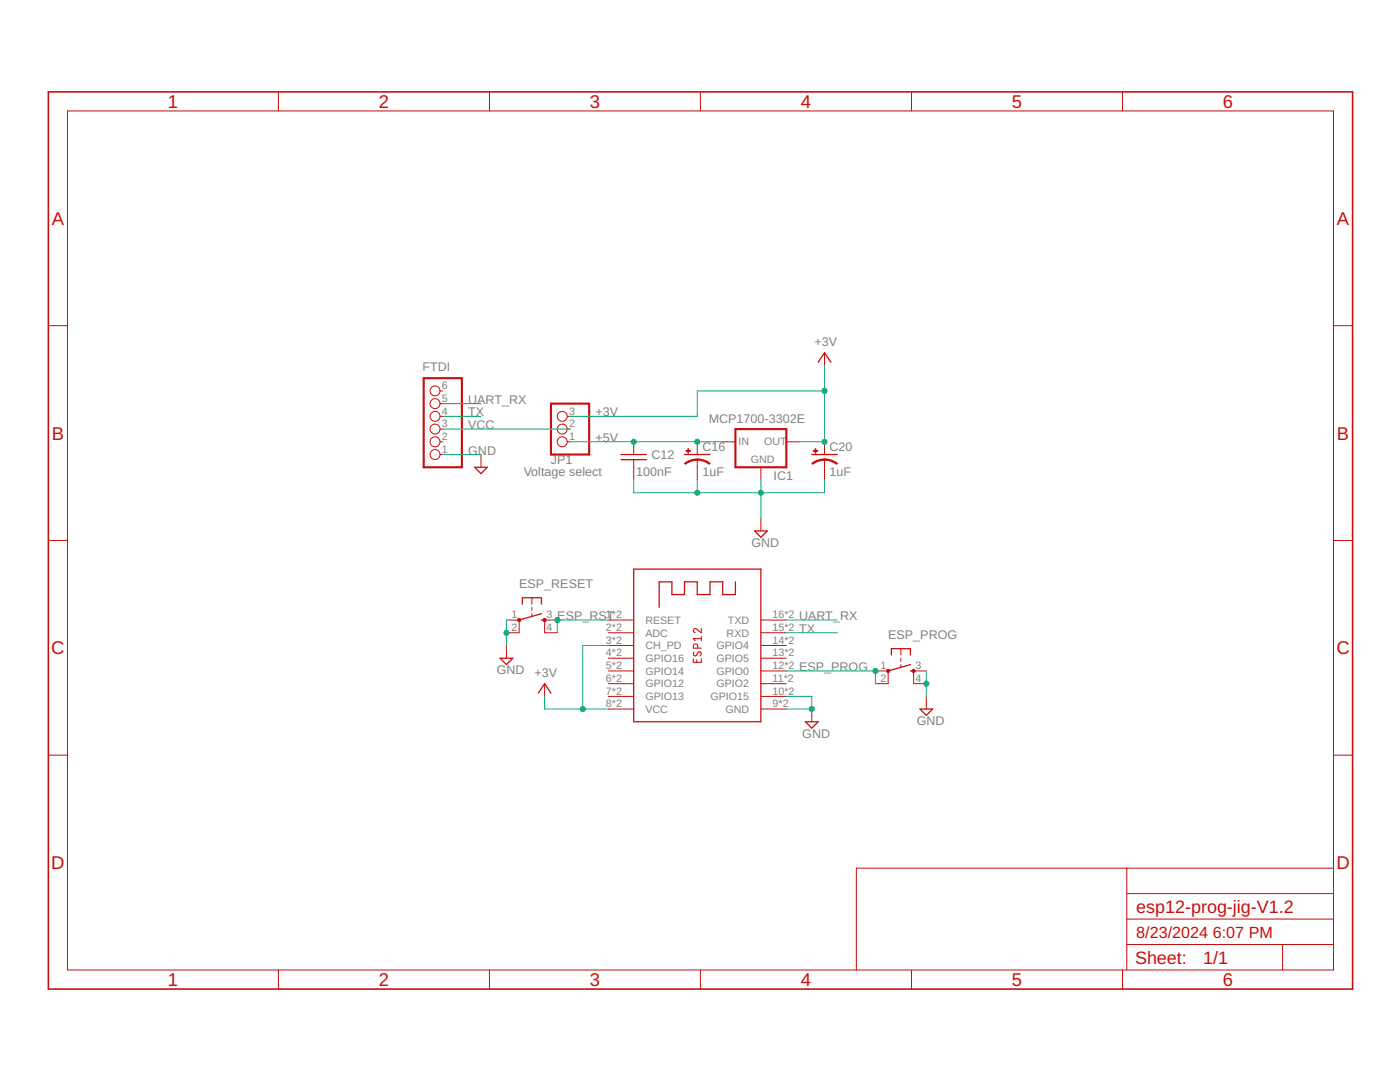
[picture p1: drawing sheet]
<?xml version="1.0" encoding="utf-8"?>
<!DOCTYPE eagle SYSTEM "eagle.dtd">
<eagle version="9.6.2">
<drawing>
<settings>
<setting alwaysvectorfont="no"/>
<setting verticaltext="up"/>
</settings>
<grid distance="0.1" unitdist="inch" unit="inch" style="lines" multiple="1" display="no" altdistance="0.01" altunitdist="inch" altunit="inch"/>
<schematic xreflabel="%F%N/%S.%C%R" xrefpart="/%S.%C%R">
<libraries>
<library name="supply2">
<symbols>
<symbol name="GND">
<wire x1="-1.27" y1="0" x2="1.27" y2="0" width="0.254" layer="94"/>
<wire x1="1.27" y1="0" x2="0" y2="-1.27" width="0.254" layer="94"/>
<wire x1="0" y1="-1.27" x2="-1.27" y2="0" width="0.254" layer="94"/>
<text x="-1.905" y="-3.175" size="1.778" layer="96">&gt;VALUE</text>
<pin name="GND" x="0" y="2.54" visible="off" length="short" direction="sup" rot="R270"/>
</symbol>
</symbols>
<devicesets>
<deviceset name="GND" prefix="SUPPLY">
<gates>
<gate name="GND" symbol="GND" x="0" y="0"/>
</gates>
<devices>
<device name="">
<technologies>
<technology name=""/>
</technologies>
</device>
</devices>
</deviceset>
</devicesets>
</library>
<library name="Uzebox Portable V2">
<symbols>
<symbol name="UZEBOX_ESP8266-12">
<wire x1="-12.7" y1="15.24" x2="12.7" y2="15.24" width="0.254" layer="94"/>
<wire x1="12.7" y1="15.24" x2="12.7" y2="-15.24" width="0.254" layer="94"/>
<wire x1="12.7" y1="-15.24" x2="-12.7" y2="-15.24" width="0.254" layer="94"/>
<wire x1="-12.7" y1="-15.24" x2="-12.7" y2="15.24" width="0.254" layer="94"/>
<wire x1="-7.62" y1="7.62" x2="-7.62" y2="12.7" width="0.254" layer="94"/>
<wire x1="-7.62" y1="12.7" x2="-5.08" y2="12.7" width="0.254" layer="94"/>
<wire x1="-5.08" y1="12.7" x2="-5.08" y2="10.16" width="0.254" layer="94"/>
<wire x1="-5.08" y1="10.16" x2="-2.54" y2="10.16" width="0.254" layer="94"/>
<wire x1="-2.54" y1="10.16" x2="-2.54" y2="12.7" width="0.254" layer="94"/>
<wire x1="-2.54" y1="12.7" x2="0" y2="12.7" width="0.254" layer="94"/>
<wire x1="0" y1="12.7" x2="0" y2="10.16" width="0.254" layer="94"/>
<wire x1="0" y1="10.16" x2="2.54" y2="10.16" width="0.254" layer="94"/>
<wire x1="2.54" y1="10.16" x2="2.54" y2="12.7" width="0.254" layer="94"/>
<wire x1="2.54" y1="12.7" x2="5.08" y2="12.7" width="0.254" layer="94"/>
<wire x1="5.08" y1="12.7" x2="5.08" y2="10.16" width="0.254" layer="94"/>
<wire x1="5.08" y1="10.16" x2="7.62" y2="10.16" width="0.254" layer="94"/>
<wire x1="7.62" y1="10.16" x2="7.62" y2="12.7" width="0.254" layer="94"/>
<pin name="ADC" x="-17.78" y="2.54" length="middle" direction="pas"/>
<pin name="CH_PD" x="-17.78" y="0" length="middle" direction="in"/>
<pin name="GND" x="17.78" y="-12.7" length="middle" direction="pwr" rot="R180"/>
<pin name="GPIO0" x="17.78" y="-5.08" length="middle" rot="R180"/>
<pin name="GPIO2" x="17.78" y="-7.62" length="middle" rot="R180"/>
<pin name="GPIO4" x="17.78" y="0" length="middle" rot="R180"/>
<pin name="GPIO5" x="17.78" y="-2.54" length="middle" rot="R180"/>
<pin name="GPIO12" x="-17.78" y="-7.62" length="middle"/>
<pin name="GPIO13" x="-17.78" y="-10.16" length="middle"/>
<pin name="GPIO14" x="-17.78" y="-5.08" length="middle"/>
<pin name="GPIO15" x="17.78" y="-10.16" length="middle" rot="R180"/>
<pin name="GPIO16" x="-17.78" y="-2.54" length="middle"/>
<pin name="RESET" x="-17.78" y="5.08" length="middle" direction="in"/>
<pin name="RXD" x="17.78" y="2.54" length="middle" direction="in" rot="R180"/>
<pin name="TXD" x="17.78" y="5.08" length="middle" direction="out" rot="R180"/>
<pin name="VCC" x="-17.78" y="-12.7" length="middle" direction="pwr"/>
<text x="0" y="0" size="1.778" layer="94" font="vector" ratio="12" rot="R90" align="center">ESP12</text>
</symbol>
<symbol name="PINHD6">
<wire x1="-6.35" y1="-7.62" x2="1.27" y2="-7.62" width="0.4064" layer="94"/>
<wire x1="1.27" y1="-7.62" x2="1.27" y2="10.16" width="0.4064" layer="94"/>
<wire x1="1.27" y1="10.16" x2="-6.35" y2="10.16" width="0.4064" layer="94"/>
<wire x1="-6.35" y1="10.16" x2="-6.35" y2="-7.62" width="0.4064" layer="94"/>
<text x="-6.35" y="10.795" size="1.778" layer="95">&gt;NAME</text>
<text x="-6.35" y="-10.16" size="1.778" layer="96">&gt;VALUE</text>
<pin name="1" x="-2.54" y="7.62" visible="pad" length="short" direction="pas" function="dot"/>
<pin name="2" x="-2.54" y="5.08" visible="pad" length="short" direction="pas" function="dot"/>
<pin name="3" x="-2.54" y="2.54" visible="pad" length="short" direction="pas" function="dot"/>
<pin name="4" x="-2.54" y="0" visible="pad" length="short" direction="pas" function="dot"/>
<pin name="5" x="-2.54" y="-2.54" visible="pad" length="short" direction="pas" function="dot"/>
<pin name="6" x="-2.54" y="-5.08" visible="pad" length="short" direction="pas" function="dot"/>
</symbol>
<symbol name="UZEBOX_CAP_U">
<wire x1="-2.54" y1="0" x2="2.54" y2="0" width="0.254" layer="94"/>
<wire x1="0" y1="-1.016" x2="0" y2="-2.54" width="0.1524" layer="94"/>
<wire x1="-2.54" y1="-1.016" x2="2.54" y2="-1.016" width="0.254" layer="94"/>
<pin name="1" x="0" y="2.54" visible="off" length="short" direction="pas" swaplevel="1" rot="R270"/>
<pin name="2" x="0" y="-5.08" visible="off" length="short" direction="pas" swaplevel="1" rot="R90"/>
<text x="1.016" y="0.635" size="1.778" layer="95">&gt;NAME</text>
<text x="1.016" y="-4.191" size="1.778" layer="96">&gt;VALUE</text>
</symbol>
<symbol name="ADAFRUIT_78XX-1">
<wire x1="-5.08" y1="-5.08" x2="5.08" y2="-5.08" width="0.4064" layer="94"/>
<wire x1="5.08" y1="-5.08" x2="5.08" y2="2.54" width="0.4064" layer="94"/>
<wire x1="5.08" y1="2.54" x2="-5.08" y2="2.54" width="0.4064" layer="94"/>
<wire x1="-5.08" y1="2.54" x2="-5.08" y2="-5.08" width="0.4064" layer="94"/>
<pin name="GND" x="0" y="-7.62" visible="off" length="short" direction="in" rot="R90"/>
<pin name="IN" x="-7.62" y="0" visible="off" length="short" direction="in"/>
<pin name="OUT" x="7.62" y="0" visible="off" length="short" direction="pas" rot="R180"/>
<text x="2.54" y="-7.62" size="1.778" layer="95">&gt;NAME</text>
<text x="2.54" y="-10.16" size="1.778" layer="96">&gt;VALUE</text>
<text x="-2.032" y="-4.318" size="1.524" layer="95">GND</text>
<text x="-4.445" y="-0.635" size="1.524" layer="95">IN</text>
<text x="0.635" y="-0.635" size="1.524" layer="95">OUT</text>
</symbol>
<symbol name="UZEBOX_CAP_POL">
<rectangle x1="-2.253" y1="0.668" x2="-1.364" y2="0.795" layer="94"/>
<rectangle x1="-1.872" y1="0.287" x2="-1.745" y2="1.176" layer="94"/>
<wire x1="-2.54" y1="0" x2="2.54" y2="0" width="0.254" layer="94"/>
<wire x1="0" y1="-1.016" x2="0" y2="-1.0161" width="0.1524" layer="94"/>
<wire x1="0" y1="-1.0161" x2="0" y2="-2.54" width="0.1524" layer="94"/>
<wire x1="0" y1="-1" x2="2.4892" y2="-1.8542" width="0.254" layer="94" curve="-37.878202" cap="flat"/>
<wire x1="-2.4669" y1="-1.8504" x2="0" y2="-1.0161" width="0.254" layer="94" curve="-37.376341" cap="flat"/>
<pin name="+" x="0" y="2.54" visible="off" length="short" direction="pas" swaplevel="1" rot="R270"/>
<pin name="-" x="0" y="-5.08" visible="off" length="short" direction="pas" swaplevel="1" rot="R90"/>
<text x="1.016" y="0.635" size="1.778" layer="95">&gt;NAME</text>
<text x="1.016" y="-4.191" size="1.778" layer="96">&gt;VALUE</text>
</symbol>
</symbols>
<devicesets>
<deviceset name="UZEBOX_ESP-12" prefix="X" uservalue="yes">
<gates>
<gate name="G$1" symbol="UZEBOX_ESP8266-12" x="0" y="0"/>
</gates>
<devices>
<device name="" package="UZEBOX_ESP-12">
<connects>
<connect gate="G$1" pin="ADC" pad="2"/>
<connect gate="G$1" pin="CH_PD" pad="3"/>
<connect gate="G$1" pin="GND" pad="9"/>
<connect gate="G$1" pin="GPIO0" pad="12"/>
<connect gate="G$1" pin="GPIO12" pad="6"/>
<connect gate="G$1" pin="GPIO13" pad="7"/>
<connect gate="G$1" pin="GPIO14" pad="5"/>
<connect gate="G$1" pin="GPIO15" pad="10"/>
<connect gate="G$1" pin="GPIO16" pad="4"/>
<connect gate="G$1" pin="GPIO2" pad="11"/>
<connect gate="G$1" pin="GPIO4" pad="14"/>
<connect gate="G$1" pin="GPIO5" pad="13"/>
<connect gate="G$1" pin="RESET" pad="1"/>
<connect gate="G$1" pin="RXD" pad="15"/>
<connect gate="G$1" pin="TXD" pad="16"/>
<connect gate="G$1" pin="VCC" pad="8"/>
</connects>
<package3dinstances>
<package3dinstance package3d_urn="urn:adsk.eagle:package:2268326/2"/>
</package3dinstances>
<technologies>
<technology name=""/>
</technologies>
</device>
<device name="TROUGH_HOLE" package="UZEBOX_ESP-12_TH">
<connects>
<connect gate="G$1" pin="ADC" pad="2 P$2"/>
<connect gate="G$1" pin="CH_PD" pad="3 P$3"/>
<connect gate="G$1" pin="GND" pad="9 P$9"/>
<connect gate="G$1" pin="GPIO0" pad="12 P$12"/>
<connect gate="G$1" pin="GPIO12" pad="6 P$6"/>
<connect gate="G$1" pin="GPIO13" pad="7 P$7"/>
<connect gate="G$1" pin="GPIO14" pad="5 P$5"/>
<connect gate="G$1" pin="GPIO15" pad="10 P$10"/>
<connect gate="G$1" pin="GPIO16" pad="4 P$4"/>
<connect gate="G$1" pin="GPIO2" pad="11 P$11"/>
<connect gate="G$1" pin="GPIO4" pad="14 P$14"/>
<connect gate="G$1" pin="GPIO5" pad="13 P$13"/>
<connect gate="G$1" pin="RESET" pad="1 P$1"/>
<connect gate="G$1" pin="RXD" pad="15 P$15"/>
<connect gate="G$1" pin="TXD" pad="16 P$16"/>
<connect gate="G$1" pin="VCC" pad="8 P$8"/>
</connects>
<package3dinstances>
<package3dinstance package3d_urn="urn:adsk.eagle:package:14046687/2"/>
</package3dinstances>
<technologies>
<technology name=""/>
</technologies>
</device>
</devices>
</deviceset>
<deviceset name="PINHD-1X6" prefix="JP" uservalue="yes">
<gates>
<gate name="A" symbol="PINHD6" x="0" y="-2.54"/>
</gates>
<devices>
<device name="" package="1X06">
<connects>
<connect gate="A" pin="1" pad="1"/>
<connect gate="A" pin="2" pad="2"/>
<connect gate="A" pin="3" pad="3"/>
<connect gate="A" pin="4" pad="4"/>
<connect gate="A" pin="5" pad="5"/>
<connect gate="A" pin="6" pad="6"/>
</connects>
<package3dinstances>
<package3dinstance package3d_urn="urn:adsk.eagle:package:6326544/1"/>
</package3dinstances>
<technologies>
<technology name=""/>
</technologies>
</device>
<device name="/90" package="1X06/90">
<connects>
<connect gate="A" pin="1" pad="1"/>
<connect gate="A" pin="2" pad="2"/>
<connect gate="A" pin="3" pad="3"/>
<connect gate="A" pin="4" pad="4"/>
<connect gate="A" pin="5" pad="5"/>
<connect gate="A" pin="6" pad="6"/>
</connects>
<package3dinstances>
<package3dinstance package3d_urn="urn:adsk.eagle:package:22475/2"/>
</package3dinstances>
<technologies>
<technology name=""/>
</technologies>
</device>
</devices>
</deviceset>
<deviceset name="UZEBOX_CAP_C025">
<gates>
<gate name="G$1" symbol="UZEBOX_CAP_U" x="0" y="0"/>
</gates>
<devices>
<device name="" package="UZEBOX_CAP_C025">
<connects>
<connect gate="G$1" pin="1" pad="1"/>
<connect gate="G$1" pin="2" pad="2"/>
</connects>
<package3dinstances>
<package3dinstance package3d_urn="urn:adsk.eagle:package:2698296/2"/>
</package3dinstances>
<technologies>
<technology name=""/>
</technologies>
</device>
</devices>
</deviceset>
<deviceset name="ADAFRUIT_MCP1700" prefix="IC" uservalue="yes">
<gates>
<gate name="1" symbol="ADAFRUIT_78XX-1" x="0" y="0"/>
</gates>
<devices>
<device name="INLINE" package="ADAFRUIT_TO92-INLINE">
<connects>
<connect gate="1" pin="GND" pad="1"/>
<connect gate="1" pin="IN" pad="2"/>
<connect gate="1" pin="OUT" pad="3"/>
</connects>
<package3dinstances>
<package3dinstance package3d_urn="urn:adsk.eagle:package:2268113/2"/>
</package3dinstances>
<technologies>
<technology name=""/>
</technologies>
</device>
<device name="TRI" package="ADAFRUIT_TO92">
<connects>
<connect gate="1" pin="GND" pad="1"/>
<connect gate="1" pin="IN" pad="2"/>
<connect gate="1" pin="OUT" pad="3"/>
</connects>
<package3dinstances>
<package3dinstance package3d_urn="urn:adsk.eagle:package:2268112/1"/>
</package3dinstances>
<technologies>
<technology name=""/>
</technologies>
</device>
</devices>
</deviceset>
<deviceset name="UZEBOX_CAP_E2">
<gates>
<gate name="G$1" symbol="UZEBOX_CAP_POL" x="0" y="0"/>
</gates>
<devices>
<device name="8X6" package="UZEBOX_CAP_E8X6">
<connects>
<connect gate="G$1" pin="+" pad="+"/>
<connect gate="G$1" pin="-" pad="-"/>
</connects>
<package3dinstances>
<package3dinstance package3d_urn="urn:adsk.eagle:package:2698297/3"/>
</package3dinstances>
<technologies>
<technology name=""/>
</technologies>
</device>
<device name="5X6" package="UZEBOX_CAP_E5X6">
<connects>
<connect gate="G$1" pin="+" pad="+"/>
<connect gate="G$1" pin="-" pad="-"/>
</connects>
<package3dinstances>
<package3dinstance package3d_urn="urn:adsk.eagle:package:2698373/2"/>
</package3dinstances>
<technologies>
<technology name=""/>
</technologies>
</device>
</devices>
</deviceset>
</devicesets>
</library>
<library name="supply1">
<symbols>
<symbol name="VCC">
<wire x1="1.27" y1="-1.905" x2="0" y2="0" width="0.254" layer="94"/>
<wire x1="0" y1="0" x2="-1.27" y2="-1.905" width="0.254" layer="94"/>
<text x="-2.54" y="-2.54" size="1.778" layer="96" rot="R90">&gt;VALUE</text>
<pin name="VCC" x="0" y="-2.54" visible="off" length="short" direction="sup" rot="R90"/>
</symbol>
</symbols>
<devicesets>
<deviceset name="VCC" prefix="P+">
<gates>
<gate name="VCC" symbol="VCC" x="0" y="0"/>
</gates>
<devices>
<device name="">
<technologies>
<technology name=""/>
</technologies>
</device>
</devices>
</deviceset>
</devicesets>
</library>
<library name="frames">
<symbols>
<symbol name="A4L-LOC">
<wire x1="256.54" y1="3.81" x2="256.54" y2="8.89" width="0.1016" layer="94"/>
<wire x1="256.54" y1="8.89" x2="256.54" y2="13.97" width="0.1016" layer="94"/>
<wire x1="256.54" y1="13.97" x2="256.54" y2="19.05" width="0.1016" layer="94"/>
<wire x1="256.54" y1="19.05" x2="256.54" y2="24.13" width="0.1016" layer="94"/>
<wire x1="161.29" y1="3.81" x2="161.29" y2="24.13" width="0.1016" layer="94"/>
<wire x1="161.29" y1="24.13" x2="215.265" y2="24.13" width="0.1016" layer="94"/>
<wire x1="215.265" y1="24.13" x2="256.54" y2="24.13" width="0.1016" layer="94"/>
<wire x1="246.38" y1="3.81" x2="246.38" y2="8.89" width="0.1016" layer="94"/>
<wire x1="246.38" y1="8.89" x2="256.54" y2="8.89" width="0.1016" layer="94"/>
<wire x1="246.38" y1="8.89" x2="215.265" y2="8.89" width="0.1016" layer="94"/>
<wire x1="215.265" y1="8.89" x2="215.265" y2="3.81" width="0.1016" layer="94"/>
<wire x1="215.265" y1="8.89" x2="215.265" y2="13.97" width="0.1016" layer="94"/>
<wire x1="215.265" y1="13.97" x2="256.54" y2="13.97" width="0.1016" layer="94"/>
<wire x1="215.265" y1="13.97" x2="215.265" y2="19.05" width="0.1016" layer="94"/>
<wire x1="215.265" y1="19.05" x2="256.54" y2="19.05" width="0.1016" layer="94"/>
<wire x1="215.265" y1="19.05" x2="215.265" y2="24.13" width="0.1016" layer="94"/>
<text x="217.17" y="15.24" size="2.54" layer="94">&gt;DRAWING_NAME</text>
<text x="217.17" y="10.16" size="2.286" layer="94">&gt;LAST_DATE_TIME</text>
<text x="230.505" y="5.08" size="2.54" layer="94">&gt;SHEET</text>
<text x="216.916" y="4.953" size="2.54" layer="94">Sheet:</text>
<frame x1="0" y1="0" x2="260.35" y2="179.07" columns="6" rows="4" layer="94"/>
</symbol>
</symbols>
<devicesets>
<deviceset name="A4L-LOC" prefix="FRAME" uservalue="yes">
<gates>
<gate name="G$1" symbol="A4L-LOC" x="0" y="0"/>
</gates>
<devices>
<device name="">
<technologies>
<technology name=""/>
</technologies>
</device>
</devices>
</deviceset>
</devicesets>
</library>
<library name="pinhead">
<symbols>
<symbol name="PINHD3">
<wire x1="-6.35" y1="-5.08" x2="1.27" y2="-5.08" width="0.4064" layer="94"/>
<wire x1="1.27" y1="-5.08" x2="1.27" y2="5.08" width="0.4064" layer="94"/>
<wire x1="1.27" y1="5.08" x2="-6.35" y2="5.08" width="0.4064" layer="94"/>
<wire x1="-6.35" y1="5.08" x2="-6.35" y2="-5.08" width="0.4064" layer="94"/>
<text x="-6.35" y="5.715" size="1.778" layer="95">&gt;NAME</text>
<text x="-6.35" y="-7.62" size="1.778" layer="96">&gt;VALUE</text>
<pin name="1" x="-2.54" y="2.54" visible="pad" length="short" direction="pas" function="dot"/>
<pin name="2" x="-2.54" y="0" visible="pad" length="short" direction="pas" function="dot"/>
<pin name="3" x="-2.54" y="-2.54" visible="pad" length="short" direction="pas" function="dot"/>
</symbol>
</symbols>
<devicesets>
<deviceset name="PINHD-1X3" prefix="JP" uservalue="yes">
<gates>
<gate name="A" symbol="PINHD3" x="0" y="0"/>
</gates>
<devices>
<device name="" package="1X03">
<connects>
<connect gate="A" pin="1" pad="1"/>
<connect gate="A" pin="2" pad="2"/>
<connect gate="A" pin="3" pad="3"/>
</connects>
<package3dinstances>
<package3dinstance package3d_urn="urn:adsk.eagle:package:22458/2"/>
</package3dinstances>
<technologies>
<technology name="">
<attribute name="POPULARITY" value="92" constant="no"/>
</technology>
</technologies>
</device>
<device name="/90" package="1X03/90">
<connects>
<connect gate="A" pin="1" pad="1"/>
<connect gate="A" pin="2" pad="2"/>
<connect gate="A" pin="3" pad="3"/>
</connects>
<package3dinstances>
<package3dinstance package3d_urn="urn:adsk.eagle:package:22459/2"/>
</package3dinstances>
<technologies>
<technology name="">
<attribute name="POPULARITY" value="17" constant="no"/>
</technology>
</technologies>
</device>
</devices>
</deviceset>
</devicesets>
</library>
<library name="uzebox">
<symbols>
<symbol name="SWITCH-MOMENTARY" library_locally_modified="yes">
<wire x1="1.905" y1="0" x2="2.54" y2="0" width="0.254" layer="94"/>
<wire x1="1.905" y1="4.445" x2="1.905" y2="3.175" width="0.254" layer="94"/>
<wire x1="-1.905" y1="4.445" x2="-1.905" y2="3.175" width="0.254" layer="94"/>
<wire x1="1.905" y1="4.445" x2="0" y2="4.445" width="0.254" layer="94"/>
<wire x1="0" y1="4.445" x2="-1.905" y2="4.445" width="0.254" layer="94"/>
<wire x1="0" y1="2.54" x2="0" y2="1.905" width="0.1524" layer="94"/>
<wire x1="0" y1="1.27" x2="0" y2="0.635" width="0.1524" layer="94"/>
<wire x1="0" y1="4.445" x2="0" y2="3.175" width="0.1524" layer="94"/>
<wire x1="2.54" y1="-2.54" x2="2.54" y2="0" width="0.1524" layer="94"/>
<wire x1="-2.54" y1="-2.54" x2="-2.54" y2="0" width="0.1524" layer="94"/>
<wire x1="-2.54" y1="0" x2="1.905" y2="1.27" width="0.254" layer="94"/>
<circle x="-2.54" y="0" radius="0.127" width="0.4064" layer="94"/>
<circle x="2.54" y="0" radius="0.127" width="0.4064" layer="94"/>
<text x="-2.54" y="6.35" size="1.778" layer="95">&gt;NAME</text>
<text x="-2.54" y="-6.35" size="1.778" layer="96">&gt;VALUE</text>
<pin name="1" x="-5.08" y="0" visible="pad" length="short" direction="pas" swaplevel="2"/>
<pin name="3" x="5.08" y="0" visible="pad" length="short" direction="pas" swaplevel="1" rot="R180"/>
<pin name="4" x="5.08" y="-2.54" visible="pad" length="short" direction="pas" swaplevel="1" rot="R180"/>
<pin name="2" x="-5.08" y="-2.54" visible="pad" length="short" direction="pas" swaplevel="2"/>
</symbol>
</symbols>
<devicesets>
<deviceset name="UZEBOX_TACTILE_SWITCH" prefix="S" uservalue="yes" library_locally_modified="yes">
<gates>
<gate name="S" symbol="SWITCH-MOMENTARY" x="0" y="0"/>
</gates>
<devices>
<device name="SMD" package="TACTILE_SWITCH_SMD">
<connects>
<connect gate="S" pin="1" pad="1"/>
<connect gate="S" pin="2" pad="2"/>
<connect gate="S" pin="3" pad="3"/>
<connect gate="S" pin="4" pad="4"/>
</connects>
<package3dinstances>
<package3dinstance package3d_urn="urn:adsk.eagle:package:39957873/1"/>
</package3dinstances>
<technologies>
<technology name=""/>
</technologies>
</device>
<device name="PTH" package="TACTILE-PTH">
<connects>
<connect gate="S" pin="1" pad="1"/>
<connect gate="S" pin="2" pad="2"/>
<connect gate="S" pin="3" pad="3"/>
<connect gate="S" pin="4" pad="4"/>
</connects>
<package3dinstances>
<package3dinstance package3d_urn="urn:adsk.eagle:package:39957874/2"/>
</package3dinstances>
<technologies>
<technology name=""/>
</technologies>
</device>
<device name="KSA_SEALED" package="KSA_SEALED_TAC_SWITCH">
<connects>
<connect gate="S" pin="1" pad="P$1"/>
<connect gate="S" pin="2" pad="P$2"/>
<connect gate="S" pin="3" pad="P$3"/>
<connect gate="S" pin="4" pad="P$4"/>
</connects>
<package3dinstances>
<package3dinstance package3d_urn="urn:adsk.eagle:package:39957875/1"/>
</package3dinstances>
<technologies>
<technology name=""/>
</technologies>
</device>
</devices>
</deviceset>
</devicesets>
</library>
</libraries>
<attributes>
</attributes>
<variantdefs>
</variantdefs>
<classes>
<class number="0" name="*" width="0.254" drill="0">
<clearance class="0" value="0.254"/>
</class>
</classes>
<parts>
<part name="X1" library="Uzebox Portable V2" deviceset="UZEBOX_ESP-12" device="TROUGH_HOLE" package3d_urn="urn:adsk.eagle:package:14046687/2" value="ESP8266-12F"/>
<part name="SUPPLY10" library="supply2" deviceset="GND" device=""/>
<part name="+3V2" library="supply1" deviceset="VCC" device="" value="+3V"/>
<part name="SUPPLY13" library="supply2" deviceset="GND" device=""/>
<part name="SUPPLY20" library="supply2" deviceset="GND" device=""/>
<part name="FTDI" library="Uzebox Portable V2" deviceset="PINHD-1X6" device="/90" package3d_urn="urn:adsk.eagle:package:22475/2"/>
<part name="SUPPLY15" library="supply2" deviceset="GND" device=""/>
<part name="C12" library="Uzebox Portable V2" deviceset="UZEBOX_CAP_C025" device="" package3d_urn="urn:adsk.eagle:package:2698296/2" value="100nF"/>
<part name="IC1" library="Uzebox Portable V2" deviceset="ADAFRUIT_MCP1700" device="INLINE" package3d_urn="urn:adsk.eagle:package:2268113/2" value="MCP1700-3302E">
<attribute name="DPN" value="MCP1700-3302E/TO-ND"/>
</part>
<part name="+3V1" library="supply1" deviceset="VCC" device="" value="+3V"/>
<part name="C16" library="Uzebox Portable V2" deviceset="UZEBOX_CAP_E2" device="5X6" package3d_urn="urn:adsk.eagle:package:2698373/2" value="1uF"/>
<part name="C20" library="Uzebox Portable V2" deviceset="UZEBOX_CAP_E2" device="5X6" package3d_urn="urn:adsk.eagle:package:2698373/2" value="1uF"/>
<part name="SUPPLY1" library="supply2" deviceset="GND" device=""/>
<part name="FRAME1" library="frames" deviceset="A4L-LOC" device=""/>
<part name="JP1" library="pinhead" deviceset="PINHD-1X3" device="" package3d_urn="urn:adsk.eagle:package:22458/2" value="Voltage select"/>
<part name="ESP_RESET" library="uzebox" deviceset="UZEBOX_TACTILE_SWITCH" device="PTH" package3d_urn="urn:adsk.eagle:package:39957874/2"/>
<part name="ESP_PROG" library="uzebox" deviceset="UZEBOX_TACTILE_SWITCH" device="PTH" package3d_urn="urn:adsk.eagle:package:39957874/2"/>
</parts>
<sheets>
<sheet>
<plain>
</plain>
<instances>
<instance part="X1" gate="G$1" x="63.5" y="53.34" smashed="yes"/>
<instance part="SUPPLY10" gate="GND" x="86.36" y="38.1" smashed="yes">
<attribute name="VALUE" x="84.455" y="34.925" size="1.778" layer="96"/>
</instance>
<instance part="+3V2" gate="VCC" x="33.02" y="45.72" smashed="yes">
<attribute name="VALUE" x="35.56" y="48.768" size="1.778" layer="96" rot="R180"/>
</instance>
<instance part="SUPPLY13" gate="GND" x="25.4" y="50.8" smashed="yes">
<attribute name="VALUE" x="23.495" y="47.625" size="1.778" layer="96"/>
</instance>
<instance part="SUPPLY20" gate="GND" x="109.22" y="40.64" smashed="yes">
<attribute name="VALUE" x="107.315" y="37.465" size="1.778" layer="96"/>
</instance>
<instance part="FTDI" gate="A" x="10.16" y="99.06" smashed="yes" rot="R180">
<attribute name="NAME" x="8.636" y="109.855" size="1.778" layer="95" rot="MR180"/>
<attribute name="VALUE" x="16.51" y="109.22" size="1.778" layer="96" rot="R180"/>
</instance>
<instance part="SUPPLY15" gate="GND" x="76.2" y="76.2" smashed="yes">
<attribute name="VALUE" x="74.295" y="73.025" size="1.778" layer="96"/>
</instance>
<instance part="C12" gate="G$1" x="50.8" y="91.44" smashed="yes">
<attribute name="NAME" x="54.356" y="90.551" size="1.778" layer="95"/>
<attribute name="VALUE" x="51.308" y="87.249" size="1.778" layer="96"/>
</instance>
<instance part="IC1" gate="1" x="76.2" y="93.98" smashed="yes">
<attribute name="NAME" x="78.74" y="86.36" size="1.778" layer="95"/>
<attribute name="VALUE" x="65.786" y="97.79" size="1.778" layer="96"/>
<attribute name="DPN" x="76.2" y="93.98" size="1.778" layer="96" display="off"/>
</instance>
<instance part="+3V1" gate="VCC" x="88.9" y="111.76" smashed="yes">
<attribute name="VALUE" x="91.44" y="114.808" size="1.778" layer="96" rot="R180"/>
</instance>
<instance part="C16" gate="G$1" x="63.5" y="91.44" smashed="yes">
<attribute name="NAME" x="64.516" y="92.075" size="1.778" layer="95"/>
<attribute name="VALUE" x="64.516" y="87.249" size="1.778" layer="96"/>
</instance>
<instance part="C20" gate="G$1" x="88.9" y="91.44" smashed="yes">
<attribute name="NAME" x="89.916" y="92.075" size="1.778" layer="95"/>
<attribute name="VALUE" x="89.916" y="87.249" size="1.778" layer="96"/>
</instance>
<instance part="SUPPLY1" gate="GND" x="20.32" y="88.9" smashed="yes"/>
<instance part="FRAME1" gate="G$1" x="-66.04" y="-15.24" smashed="yes">
<attribute name="DRAWING_NAME" x="151.13" y="0" size="2.54" layer="94"/>
<attribute name="LAST_DATE_TIME" x="151.13" y="-5.08" size="2.286" layer="94"/>
<attribute name="SHEET" x="164.465" y="-10.16" size="2.54" layer="94"/>
</instance>
<instance part="JP1" gate="A" x="35.56" y="96.52" smashed="yes" rot="R180">
<attribute name="NAME" x="34.29" y="89.535" size="1.778" layer="95"/>
<attribute name="VALUE" x="44.45" y="88.9" size="1.778" layer="96" rot="R180"/>
</instance>
<instance part="ESP_RESET" gate="S" x="30.48" y="58.42" smashed="yes">
<attribute name="NAME" x="27.94" y="64.77" size="1.778" layer="95"/>
<attribute name="VALUE" x="27.94" y="52.07" size="1.778" layer="96"/>
</instance>
<instance part="ESP_PROG" gate="S" x="104.14" y="48.26" smashed="yes">
<attribute name="NAME" x="101.6" y="54.61" size="1.778" layer="95"/>
<attribute name="VALUE" x="101.6" y="41.91" size="1.778" layer="96"/>
</instance>
</instances>
<busses>
</busses>
<nets>
<net name="GND" class="0">
<segment>
<pinref part="X1" gate="G$1" pin="GND"/>
<pinref part="SUPPLY10" gate="GND" pin="GND"/>
<wire x1="81.28" y1="40.64" x2="86.36" y2="40.64" width="0.1524" layer="91"/>
<pinref part="X1" gate="G$1" pin="GPIO15"/>
<wire x1="81.28" y1="43.18" x2="86.36" y2="43.18" width="0.1524" layer="91"/>
<wire x1="86.36" y1="43.18" x2="86.36" y2="40.64" width="0.1524" layer="91"/>
<junction x="86.36" y="40.64"/>
</segment>
<segment>
<pinref part="SUPPLY13" gate="GND" pin="GND"/>
<wire x1="25.4" y1="55.88" x2="25.4" y2="53.34" width="0.1524" layer="91"/>
<pinref part="ESP_RESET" gate="S" pin="2"/>
<pinref part="ESP_RESET" gate="S" pin="1"/>
<wire x1="25.4" y1="58.42" x2="25.4" y2="55.88" width="0.1524" layer="91"/>
<junction x="25.4" y="55.88"/>
</segment>
<segment>
<pinref part="SUPPLY20" gate="GND" pin="GND"/>
<pinref part="ESP_PROG" gate="S" pin="4"/>
<wire x1="109.22" y1="43.18" x2="109.22" y2="45.72" width="0.1524" layer="91"/>
<pinref part="ESP_PROG" gate="S" pin="3"/>
<wire x1="109.22" y1="45.72" x2="109.22" y2="48.26" width="0.1524" layer="91"/>
<junction x="109.22" y="45.72"/>
</segment>
<segment>
<pinref part="FTDI" gate="A" pin="1"/>
<wire x1="12.7" y1="91.44" x2="20.32" y2="91.44" width="0.1524" layer="91"/>
<label x="17.78" y="91.44" size="1.778" layer="95"/>
<pinref part="SUPPLY1" gate="GND" pin="GND"/>
</segment>
<segment>
<wire x1="88.9" y1="86.36" x2="88.9" y2="83.82" width="0.1524" layer="91"/>
<wire x1="88.9" y1="83.82" x2="76.2" y2="83.82" width="0.1524" layer="91"/>
<wire x1="76.2" y1="83.82" x2="63.5" y2="83.82" width="0.1524" layer="91"/>
<wire x1="63.5" y1="83.82" x2="50.8" y2="83.82" width="0.1524" layer="91"/>
<wire x1="76.2" y1="86.36" x2="76.2" y2="83.82" width="0.1524" layer="91"/>
<wire x1="63.5" y1="86.36" x2="63.5" y2="83.82" width="0.1524" layer="91"/>
<junction x="63.5" y="83.82"/>
<junction x="76.2" y="83.82"/>
<pinref part="IC1" gate="1" pin="GND"/>
<pinref part="C16" gate="G$1" pin="-"/>
<pinref part="C20" gate="G$1" pin="-"/>
<pinref part="C12" gate="G$1" pin="2"/>
<wire x1="50.8" y1="86.36" x2="50.8" y2="83.82" width="0.1524" layer="91"/>
<pinref part="SUPPLY15" gate="GND" pin="GND"/>
<wire x1="76.2" y1="78.74" x2="76.2" y2="83.82" width="0.1524" layer="91"/>
</segment>
</net>
<net name="+3V" class="0">
<segment>
<pinref part="+3V2" gate="VCC" pin="VCC"/>
<pinref part="X1" gate="G$1" pin="VCC"/>
<wire x1="33.02" y1="43.18" x2="33.02" y2="40.64" width="0.1524" layer="91"/>
<wire x1="33.02" y1="40.64" x2="40.64" y2="40.64" width="0.1524" layer="91"/>
<pinref part="X1" gate="G$1" pin="CH_PD"/>
<wire x1="40.64" y1="40.64" x2="45.72" y2="40.64" width="0.1524" layer="91"/>
<wire x1="45.72" y1="53.34" x2="40.64" y2="53.34" width="0.1524" layer="91"/>
<wire x1="40.64" y1="53.34" x2="40.64" y2="40.64" width="0.1524" layer="91"/>
<junction x="40.64" y="40.64"/>
</segment>
<segment>
<wire x1="83.82" y1="93.98" x2="88.9" y2="93.98" width="0.1524" layer="91"/>
<wire x1="88.9" y1="109.22" x2="88.9" y2="104.14" width="0.1524" layer="91"/>
<junction x="88.9" y="93.98"/>
<pinref part="IC1" gate="1" pin="OUT"/>
<pinref part="+3V1" gate="VCC" pin="VCC"/>
<pinref part="C20" gate="G$1" pin="+"/>
<pinref part="JP1" gate="A" pin="3"/>
<wire x1="88.9" y1="104.14" x2="88.9" y2="93.98" width="0.1524" layer="91"/>
<wire x1="38.1" y1="99.06" x2="63.5" y2="99.06" width="0.1524" layer="91"/>
<wire x1="63.5" y1="99.06" x2="63.5" y2="104.14" width="0.1524" layer="91"/>
<wire x1="63.5" y1="104.14" x2="88.9" y2="104.14" width="0.1524" layer="91"/>
<junction x="88.9" y="104.14"/>
<label x="43.18" y="99.06" size="1.778" layer="95"/>
</segment>
</net>
<net name="UART_RX" class="0">
<segment>
<wire x1="81.28" y1="58.42" x2="91.44" y2="58.42" width="0.1524" layer="91"/>
<label x="83.82" y="58.42" size="1.778" layer="95"/>
<pinref part="X1" gate="G$1" pin="TXD"/>
</segment>
<segment>
<pinref part="FTDI" gate="A" pin="5"/>
<wire x1="12.7" y1="101.6" x2="20.32" y2="101.6" width="0.1524" layer="91"/>
<label x="17.78" y="101.6" size="1.778" layer="95"/>
</segment>
</net>
<net name="TX" class="0">
<segment>
<wire x1="81.28" y1="55.88" x2="91.44" y2="55.88" width="0.1524" layer="91"/>
<label x="83.82" y="55.88" size="1.778" layer="95"/>
<pinref part="X1" gate="G$1" pin="RXD"/>
</segment>
<segment>
<pinref part="FTDI" gate="A" pin="4"/>
<wire x1="12.7" y1="99.06" x2="20.32" y2="99.06" width="0.1524" layer="91"/>
<label x="17.78" y="99.06" size="1.778" layer="95"/>
</segment>
</net>
<net name="ESP_RST" class="0">
<segment>
<wire x1="35.56" y1="58.42" x2="45.72" y2="58.42" width="0.1524" layer="91"/>
<label x="35.56" y="58.42" size="1.778" layer="95"/>
<pinref part="X1" gate="G$1" pin="RESET"/>
<pinref part="ESP_RESET" gate="S" pin="3"/>
<pinref part="ESP_RESET" gate="S" pin="4"/>
<wire x1="35.56" y1="55.88" x2="35.56" y2="58.42" width="0.1524" layer="91"/>
<junction x="35.56" y="58.42"/>
</segment>
</net>
<net name="ESP_PROG" class="0">
<segment>
<wire x1="81.28" y1="48.26" x2="99.06" y2="48.26" width="0.1524" layer="91"/>
<label x="83.82" y="48.26" size="1.778" layer="95"/>
<pinref part="X1" gate="G$1" pin="GPIO0"/>
<pinref part="ESP_PROG" gate="S" pin="1"/>
<pinref part="ESP_PROG" gate="S" pin="2"/>
<wire x1="99.06" y1="45.72" x2="99.06" y2="48.26" width="0.1524" layer="91"/>
<junction x="99.06" y="48.26"/>
</segment>
</net>
<net name="+5V" class="0">
<segment>
<pinref part="C12" gate="G$1" pin="1"/>
<pinref part="C16" gate="G$1" pin="+"/>
<wire x1="50.8" y1="93.98" x2="63.5" y2="93.98" width="0.1524" layer="91"/>
<pinref part="IC1" gate="1" pin="IN"/>
<wire x1="63.5" y1="93.98" x2="68.58" y2="93.98" width="0.1524" layer="91"/>
<junction x="63.5" y="93.98"/>
<label x="43.18" y="93.98" size="1.778" layer="95"/>
<pinref part="JP1" gate="A" pin="1"/>
<wire x1="38.1" y1="93.98" x2="50.8" y2="93.98" width="0.1524" layer="91"/>
<junction x="50.8" y="93.98"/>
</segment>
</net>
<net name="VCC" class="0">
<segment>
<pinref part="FTDI" gate="A" pin="3"/>
<pinref part="JP1" gate="A" pin="2"/>
<wire x1="12.7" y1="96.52" x2="38.1" y2="96.52" width="0.1524" layer="91"/>
<label x="17.78" y="96.52" size="1.778" layer="95"/>
</segment>
</net>
</nets>
</sheet>
</sheets>
<errors>
<approved hash="102,1,33.02,43.18,VCC,+3V,,,,"/>
<approved hash="102,1,88.9,109.22,VCC,+3V,,,,"/>
<approved hash="104,1,45.72,40.64,X1,VCC,+3V,,,"/>
<approved hash="113,1,12.4206,99.5722,FTDI,,,,,"/>
<approved hash="113,1,64.031,74.191,FRAME1,,,,,"/>
</errors>
</schematic>
</drawing>
<compatibility>
<note version="8.2" severity="warning">
Since Version 8.2, EAGLE supports online libraries. The ids
of those online libraries will not be understood (or retained)
with this version.
</note>
<note version="8.3" severity="warning">
Since Version 8.3, EAGLE supports URNs for individual library
assets (packages, symbols, and devices). The URNs of those assets
will not be understood (or retained) with this version.
</note>
<note version="8.3" severity="warning">
Since Version 8.3, EAGLE supports the association of 3D packages
with devices in libraries, schematics, and board files. Those 3D
packages will not be understood (or retained) with this version.
</note>
</compatibility>
</eagle>
